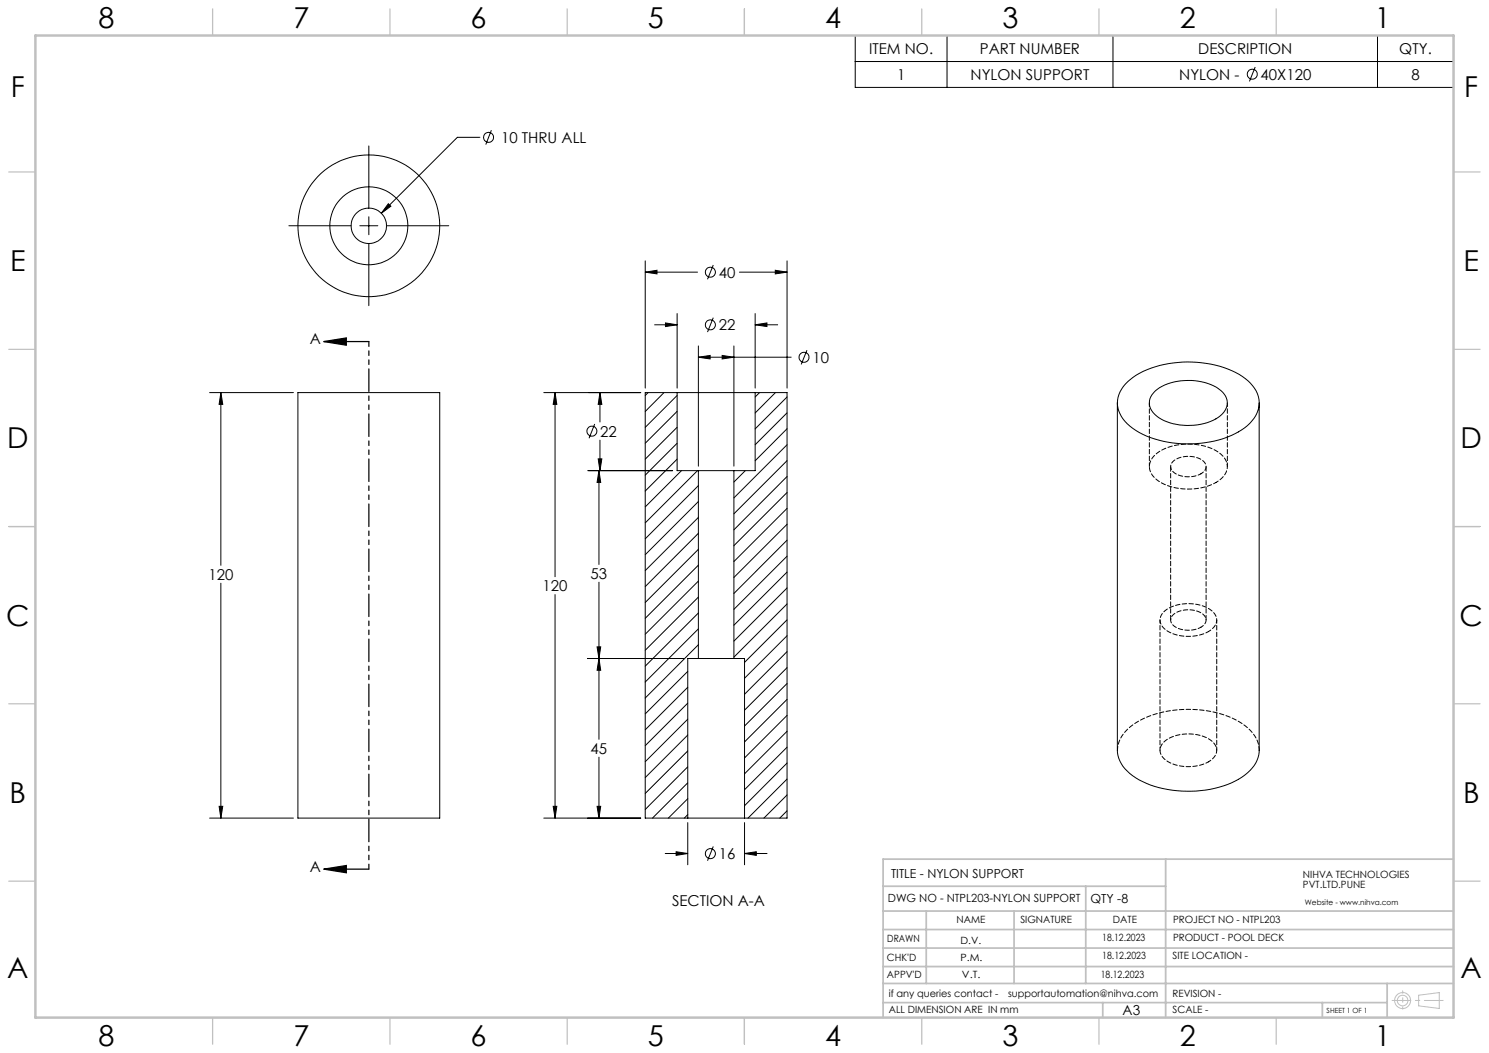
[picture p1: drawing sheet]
<svg xmlns="http://www.w3.org/2000/svg" width="420mm" height="297mm" viewBox="0 0 420 297" stroke-linecap="round" stroke-linejoin="round" font-family="sans-serif">
<g fill="none" stroke="#000" stroke-width=".28">
<path d="M241.2 10h168.8v14.7h-168.8zM241.2 17.4h168.8M267.1 10v14.7M313.9 10v14.7M354 18.9l-1.6 4.1M388.5 10v14.7M135.4 38.7h-6.4l-21.4 21.4M138.6 36.7l-1.6 4.1M104 41.2v17.4M109.5 57.5l.7 .7-2.6 1.9zM81.5 63.7h17.5M101.5 63.7h5.1"/>
<path d="M104 61.1v5.1M104 68.8v17.4M109.1 63.7h17.5M182 76.8l3.3-.6v1.1zM182 73.6v35.9M182 76.8h14.7M201.2 74.8l-1.6 4M208.6 76.8h13.4M218.7 76.2l3.3 .6-3.3 .5zM222 73.6v35.9M184.6 91.6h6.4M187.7 91.1l3.3 .5-3.3 .5z"/>
<path d="M191 88.4v21.1M197 97.6v33.9M201.2 89.6l-1.6 4.1M207 97.6v33.9M213 91.6l3.3-.5v1zM213 88.4v21.1M213 91.6h6.4M227.6 98.8l-1.6 4M59.1 110.7h23.7M62.3 110.7l.5 3.3h-1zM62.3 110.7v48.8M84 110.7h40v120h-40z"/>
<path d="M153.4 110.7h27.3M156.6 110.7v52M156.6 110.7l.5 3.3h-1.1zM167.7 119.6l-1.5 4M169.2 110.7l.6 3.3h-1.1zM169.2 110.7v8.3M182.8 110.7l-.8 .8M187.3 110.7l-5.3 5.4M191 110.7h22M191 110.7h-9v120h12M191 110.7v22h6M191 111.5l-9 9"/>
<path d="M191 116l-9 9M197 100.7l3.3-.4v.9zM197 100.7h26.2M203.7 100.3l3.3 .4-3.3 .5zM213 110.7h9v120h-12M213 110.7v22h-6M214.2 110.7l-1.2 1.3M218.7 110.7l-5.7 5.8M222 112l-9 9M222 116.4l-9 9M315.2 113.7v97.9a10.1 10.1 0 0 0 6.1 8.4 31.6 31.6 0 0 0 28-.2 9.8 9.8 0 0 0 5.9-8.2v-97.9M317.5 108.3a23.8 23.8 0 0 1 16.2-6.2 26.8 26.8 0 0 1 18.4 5.4 7.7 7.7 0 0 1 .5 11.8 25.2 25.2 0 0 1-17.9 5.9 25.5 25.5 0 0 1-16.7-5.7 7.5 7.5 0 0 1-.5-11.2z"/>
<path d="M325.9 110.3a16.4 16.4 0 0 1 16.5-1.4 5.4 5.4 0 0 1 3.7 5.7 8.8 8.8 0 0 1-7.4 5.1 16.2 16.2 0 0 1-12.4-2.3 4.3 4.3 0 0 1-.4-7.1zM165.8 132.7h23.9M168.7 129.4h1.1l-.6 3.3zM168.9 132.7l.5 3.4h-1zM168.9 132.7v26.5M169.2 124.1v8.6M191 120.5l-9 9M191 125l-9 9M191 129.5l-9 9M192.2 132.7l-10.2 10.3M196.7 132.7l-14.7 14.8M197 132.7h10"/>
<path d="M197 132.7v53M197 137l-15 15M207 132.7v53M210.2 132.7l-3.2 3.3M222 120.9l-9 9.1M222 125.4l-15 15M222 129.9l-15 15M222 134.4l-15 15M222 138.9l-15 15M197 141.5l-15 15M197 145.9l-15 15M197 150.4l-15 15"/>
<path d="M197 154.9l-15 15M197 159.4l-15 15M222 143.4l-15 15M222 147.9l-15 15M222 152.4l-15 15M222 156.9l-15 15M62.3 164.5v66.2M156.6 167.7v63M168.9 164.2v44.3M197 163.9l-15 15M197 168.4l-15 15M197 172.9l-15 15"/>
<path d="M197 177.4l-15 15M222 161.4l-15 15M222 165.8l-15 15M222 170.4l-15 14.9M222 174.8l-12 12M222 179.3l-12 12M165.8 185.7h26.9M168.4 182.5h1l-.5 3.2zM168.9 185.7l.5 3.4h-1zM194 189.4l-12 12M194 193.8l-12 12M194 198.3l-12 12"/>
<path d="M197 185.7h10M197 185.7h-3v45M197 181.9l-15 15M207 185.7h3v45M222 183.8l-12 12M222 188.3l-12 12M222 192.8l-12 12M222 197.3l-12 12M168.9 213.6v17.1M194 202.8l-12 12M194 207.3l-12 12M194 211.8l-12 12"/>
<path d="M194 216.3l-12 12M222 201.8l-12 12M222 206.3l-12 12M222 210.7l-12 12M222 215.2l-12 12.1M222 219.7l-11 11M59.1 230.7h23.7M61.8 227.4h1l-.5 3.3zM153.4 230.7h27.3M156 227.4h1.1l-.5 3.3zM168.4 227.4h1l-.5 3.3zM194 230.7h16"/>
<path d="M194 220.8l-10 9.9M194 225.3l-5.5 5.4M194 229.8l-1 .9M194 232v11.9M201.2 238.8l-1.6 4M210 232v11.9M222 224.2l-6.5 6.5M222 228.7l-2 2M187.6 240.7h6.4M190.7 240.2l3.3 .5-3.3 .6zM210 240.7l3.3-.5v1.1zM210 240.7h6.4"/>
<circle cx="137.8" cy="38.7" r="1.4"/>
<circle cx="353.2" cy="20.9" r="1.41"/>
<circle cx="104" cy="63.7" r="11"/>
<circle cx="104" cy="63.7" r="20"/>
<circle cx="104" cy="63.7" r="5"/>
<circle cx="200.4" cy="76.8" r="1.41"/>
<circle cx="200.4" cy="91.6" r="1.41"/>
<circle cx="226.8" cy="100.8" r="1.42"/>
<circle cx="167" cy="121.6" r="1.41"/>
<circle cx="200.4" cy="240.8" r="1.41"/>
</g>
<path d="M91.3 96.3l6.4-1v2.1zM91.3 96.3h12.7M91.3 245.1l6.4-1v2.1zM91.3 245.1h12.7" fill="none" stroke="#000" stroke-width=".35"/>
<g fill="none" stroke="#c0c0c0" stroke-width=".28">
<path d="M400.2 280.7l5.8-.7v4.4l-5.8-.7z"/>
<circle cx="395.6" cy="282.2" r="2.26"/>
<circle cx="395.6" cy="282.2" r="1.49"/>
</g>
<path d="M104 96.3v148.8" fill="none" stroke="#000" stroke-width=".35" stroke-dasharray="6.3 1.3 1.3 1.3 1.3 1.3" stroke-dashoffset="5"/>
<path d="M392.7 282.2h14.4" fill="none" stroke="#c0c0c0" stroke-width=".28" stroke-dasharray="15.2 1.3 1.3 1.3" stroke-dashoffset="9.9"/>
<path d="M395.7 279.5v5.1" fill="none" stroke="#c0c0c0" stroke-width=".28" stroke-dasharray="15.2 1.3 1.3 1.3" stroke-dashoffset="14.6"/>
<g fill="none" stroke="#c0c0c0" stroke-width=".35">
<path d="M60 2.5v7.5M110 2.5v7.5M160 2.5v7.5M210 2.5v7.5M260 2.5v7.5M310 2.5v7.5M360 2.5v7.5M2.5 48.5h7.5M410 48.5h7.5M2.5 98.5h7.5M410 98.5h7.5M2.5 148.5h7.5"/>
<path d="M410 148.5h7.5M2.5 198.5h7.5M410 198.5h7.5M2.5 248.5h7.5M410 248.5h7.5M60 287v7.5M110 287v7.5M160 287v7.5M210 287v7.5M260 287v7.5M310 287v7.5M360 287v7.5"/>
</g>
<g fill="none" stroke="#c0c0c0" stroke-width=".5">
<path d="M249.1 257h160.9M249.1 250h79.7M261.3 257v20.4M286 257v20.4M306.2 250v27.4M328.8 242.3v44.7M410 242.3h-160.9v44.7M249.1 272.6h160.9M249.1 267.4h160.9M249.1 262.2h160.9M249.1 277.4h160.9M391.3 277.4v9.6"/>
<path d="M249.1 282.8h142.2M311 282.8v4.2M373 282.8v4.2"/>
</g>
<path d="M10 10h400v277h-400z" fill="none" stroke="#c0c0c0" stroke-width=".7"/>
<g fill="#000">
<path d="M91.3 96.3l6.4-1v2.1zM91.3 245.1l6.4-1v2.1z"/>
<path d="M62.3 110.7l.5 3.3h-1zM61.8 227.4h1l-.5 3.3zM187.7 91.1l3.3 .5-3.3 .5zM213 91.6l3.3-.5v1zM190.7 240.2l3.3 .5-3.3 .6zM210 240.7l3.3-.5v1.1zM156.6 110.7l.5 3.3h-1.1zM156 227.4h1.1l-.5 3.3zM182 76.8l3.3-.6v1.1zM218.7 76.2l3.3 .6-3.3 .5zM197 100.7l3.3-.4v.9zM203.7 100.3l3.3 .4-3.3 .5zM168.7 129.4h1.1l-.6 3.3zM169.2 110.7l.6 3.3h-1.1zM168.4 182.5h1l-.5 3.2zM168.9 132.7l.5 3.4h-1zM168.4 227.4h1l-.5 3.3zM168.9 185.7l.5 3.4h-1zM109.5 57.5l-1.9 2.6 2.6-1.9z"/>
</g>
<path d="M324.2 113.6v18M346.2 131.6v-18M315.2 211.6a9.6 9.6 0 0 1 5.4-7.9 31 31 0 0 1 29-.1 9.8 9.8 0 0 1 5.6 8" fill="none" stroke="#000" stroke-width=".28" stroke-dasharray="1.3 .6" stroke-dashoffset=".2"/>
<path d="M343 136.1a16.8 16.8 0 0 1-16.7-.8 4.4 4.4 0 0 1 .1-7.5 16.4 16.4 0 0 1 18 .3 4.4 4.4 0 0 1-.7 7.6l-.7 .4M340.9 178.1a12 12 0 0 1-12.5-.8 3.2 3.2 0 0 1 .9-5.5 11.7 11.7 0 0 1 13 .9 3.2 3.2 0 0 1-.9 5.1l-.5 .3M340.9 214.9a12 12 0 0 1-12.5-.9 3.2 3.2 0 0 1 .9-5.5 11.7 11.7 0 0 1 13 .9 3.2 3.2 0 0 1-.9 5.1l-.5 .4" fill="none" stroke="#000" stroke-width=".28" stroke-dasharray="1.3 .6" stroke-dashoffset=".5"/>
<path d="M338.7 133.6a7.2 7.2 0 0 1-8-.8 2.25 2.25 0 0 1 1.5-3.5 7.3 7.3 0 0 1 7.5 1.1 2.06 2.06 0 0 1-1 3.2M327.2 174.9v36.7M338.7 176.9a7.2 7.2 0 0 1-8-.8 2.25 2.25 0 0 1 1.5-3.5 7.3 7.3 0 0 1 7.5 1 2.06 2.06 0 0 1-1 3.3M343.2 211.6v-36.7" fill="none" stroke="#000" stroke-width=".28" stroke-dasharray="1.3 .6" stroke-dashoffset=".4"/>
<path d="M330.2 131.6v43.3M340.2 174.9v-43.3" fill="none" stroke="#000" stroke-width=".28" stroke-dasharray="1.3 .6"/>
<g font-size="8.1">
<text x="27.8" y="8">8</text>
<text x="82.8" y="8">7</text>
<text x="132.8" y="8">6</text>
<text x="182.8" y="8">5</text>
<text x="232.8" y="8">4</text>
<text x="282.8" y="8">3</text>
<text x="332.8" y="8">2</text>
<text x="387.8" y="8">1</text>
<text x="3" y="27.2">F</text>
<text x="413" y="27.2">F</text>
<text x="2.8" y="76.5">E</text>
<text x="412.8" y="76.5">E</text>
<text x="2" y="126.5">D</text>
<text x="412" y="126.5">D</text>
<text x="1.7" y="176.5">C</text>
<text x="411.7" y="176.5">C</text>
<text x="2.7" y="226.5">B</text>
<text x="412.7" y="226.5">B</text>
<text x="2" y="275.7">A</text>
<text x="412" y="275.7">A</text>
<text x="27.8" y="295">8</text>
<text x="82.8" y="295">7</text>
<text x="132.8" y="295">6</text>
<text x="182.8" y="295">5</text>
<text x="232.8" y="295">4</text>
<text x="282.8" y="295">3</text>
<text x="332.8" y="295">2</text>
<text x="387.8" y="295">1</text>
</g>
<g font-size="4.2">
<text x="245.1" y="15.2">ITEM NO.</text>
<text x="276.4" y="15.2">PART NUMBER</text>
<text x="338" y="15.2">DESCRIPTION</text>
<text x="394.7" y="15.2">QTY.</text>
<text x="253" y="22.5">1</text>
<text x="273.8" y="22.5">NYLON SUPPORT</text>
<text x="332.6" y="22.5">NYLON -</text>
<text x="355.6" y="22.5">40X120</text>
<text x="398.1" y="22.5">8</text>
<text x="141.3" y="40.3">10 THRU ALL</text>
<text x="202.7" y="78.3">40</text>
<text x="202.7" y="93.2">22</text>
<text x="87.4" y="97">A</text>
<text x="229.1" y="102.3">10</text>
<text x="169.3" y="123.1">22</text>
<text x="58.8" y="163.5">120</text>
<text x="153.1" y="166.8">120</text>
<text x="166.6" y="163.3">53</text>
<text x="166.6" y="212.6">45</text>
<text x="87.4" y="245.8">A</text>
<text x="202.7" y="242.3">16</text>
<text x="189.6" y="255.7">SECTION A-A</text>
</g>
<text font-size="3.9" x="316.7" y="286.4">A3</text>
<g font-size="3.5">
<text x="251.4" y="247.7">TITLE - NYLON SUPPORT</text>
<text x="307.6" y="254.8">QTY -8</text>
</g>
<text font-size="3.2" x="250.4" y="254.5">DWG NO - NTPL203-NYLON SUPPORT</text>
<g font-size="2.8">
<text x="367.5" y="247.7">NIHVA TECHNOLOGIES</text>
<text x="367.5" y="250.5">PVT.LTD.PUNE</text>
<text x="269.8" y="260.4">NAME</text>
<text x="287.8" y="260.4">SIGNATURE</text>
<text x="313.9" y="260.5">DATE</text>
<text x="330.9" y="260.5">PROJECT NO - NTPL203</text>
<text x="250.3" y="265.7">DRAWN</text>
<text x="270.9" y="266.1">D.V.</text>
<text x="310.9" y="265.5">18.12.2023</text>
<text x="330.9" y="265.5">PRODUCT - POOL DECK</text>
<text x="250.2" y="271.1">CHK'D</text>
<text x="250.2" y="275.8">APPV'D</text>
<text x="270.9" y="271.1">P.M.</text>
<text x="271.3" y="275.8">V.T.</text>
<text x="310.5" y="275.8">18.12.2023</text>
<text x="310.9" y="270.6">18.12.2023</text>
<text x="330.7" y="270.6">SITE LOCATION -</text>
<text x="250.7" y="281.1">if any queries contact -</text>
<text x="284.3" y="281.1">supportautomation@nihva.com</text>
<text x="330.7" y="281.1">REVISION -</text>
<text x="250.7" y="285.6">ALL DIMENSION ARE IN mm</text>
<text x="330.7" y="285.6">SCALE -</text>
</g>
<text font-size="2.1" x="368.1" y="255.1">Website - www.nihva.com</text>
<text font-size="2" x="374.2" y="285.6">SHEET 1 OF 1</text>
</svg>
